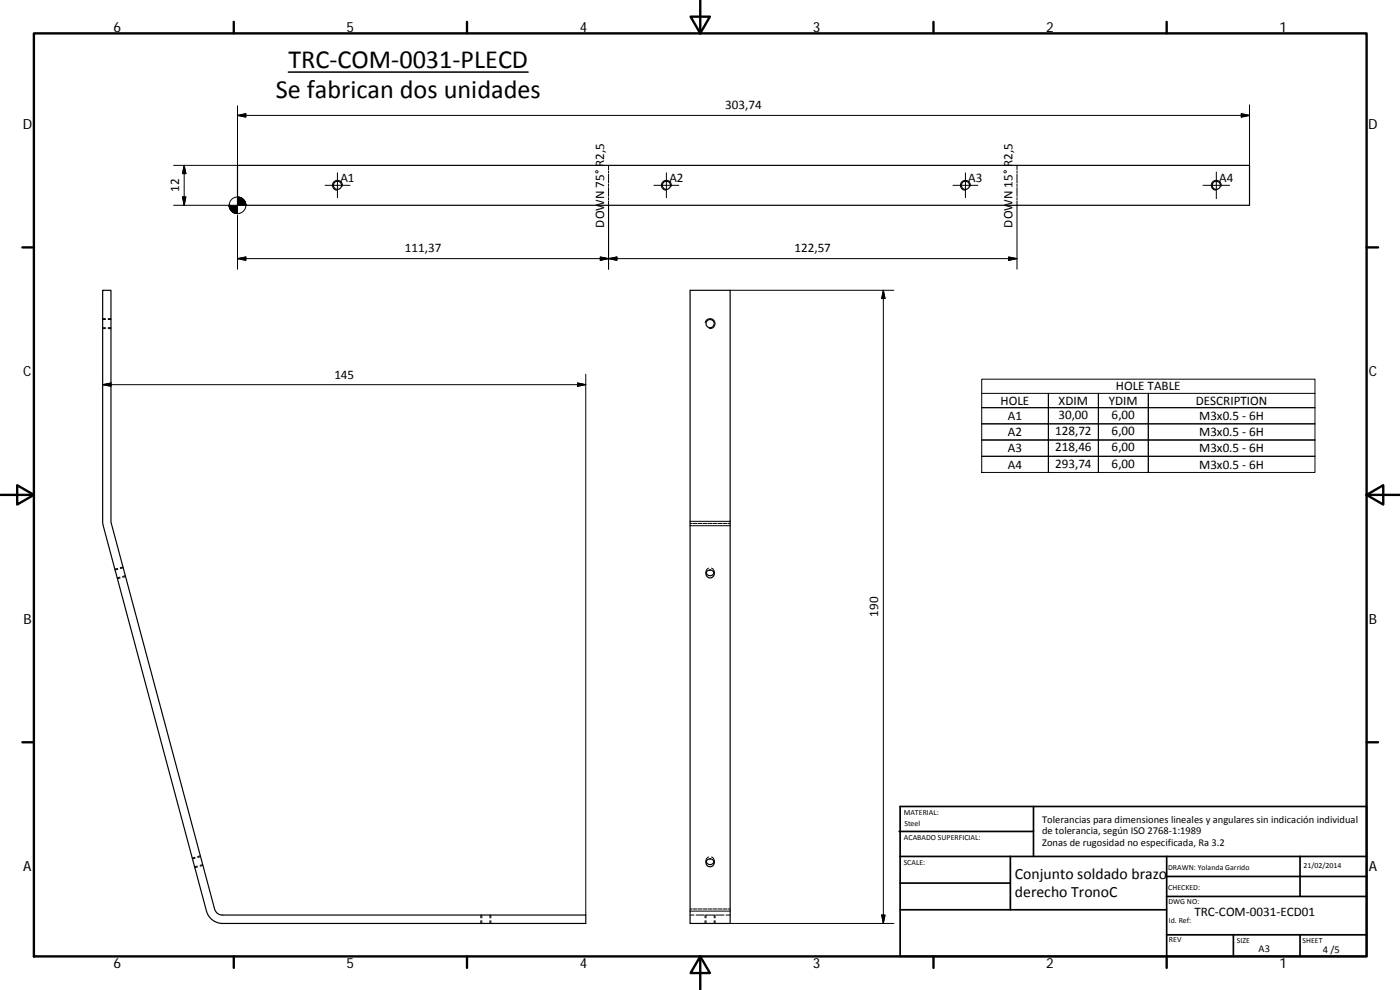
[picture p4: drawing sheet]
<svg xmlns="http://www.w3.org/2000/svg" width="420mm" height="297mm" viewBox="0 0 420 297" stroke-linecap="round" stroke-linejoin="round" font-family="sans-serif">
<g fill="none" stroke="#000" stroke-width=".36">
<path d="M71.3 49.6h303.7v12h-303.7zM30.8 87.1h2.5v69.7l31.1 115.9a2.38 2.38 0 0 0 2.4 1.9h109v2.5h-109a5 5 0 0 1-4.8-3.7l-31.2-116.5zM207.1 87.1h12v190h-12zM211.9 171.9a1.24 1.24 0 0 0 1.2 .8 1.24 1.24 0 0 0 1.2-.8M211.9 258.6a1.24 1.24 0 0 0 1.2 .8 1.24 1.24 0 0 0 1.2-.8"/>
<circle cx="101.3" cy="55.6" r="1.23"/>
<circle cx="200" cy="55.6" r="1.22"/>
<circle cx="289.7" cy="55.6" r="1.22"/>
<circle cx="365" cy="55.6" r="1.23"/>
<circle cx="213.1" cy="97.1" r="1.23"/>
<circle cx="213.1" cy="172.2" r="1.21"/>
<circle cx="213.1" cy="258.9" r="1.21"/>
</g>
<g fill="none" stroke="#000" stroke-width=".3">
<path d="M71.3 34.6l2.5-.5v1zM71.3 34.6h303.7M71.3 31.7v17.9h-19.2M372.5 34.1l2.5 .5-2.5 .5zM375 31.5v18.1M54.8 59.1h1l-.5 2.5zM55.3 49.6v12M55.3 49.6l.5 2.5h-1zM97.5 55.6h7.5M101.3 51.9v7.4M102.8 55.9a1.49 1.49 0 0 0-1.3-1.8 1.49 1.49 0 0 0-1.7 1.2 1.49 1.49 0 0 0 1.2 1.8M182.6 49.6v1.3"/>
<path d="M182.6 51.3v.6M182.6 52.3v2.6M182.6 55.3v.6M182.6 56.3v2.6M182.6 59.3v.6M196.2 55.6h7.5M200 51.9v7.4M201.5 55.9a1.49 1.49 0 0 0-1.3-1.8 1.49 1.49 0 0 0-1.7 1.2 1.49 1.49 0 0 0 1.2 1.8M286 55.6h7.5M289.7 51.9v7.4M291.2 55.9a1.49 1.49 0 0 0-1.2-1.8 1.49 1.49 0 0 0-1.7 1.2 1.49 1.49 0 0 0 1.2 1.8M305.2 49.6v1.3"/>
<path d="M305.2 51.3v.6M305.2 52.3v2.6M305.2 55.3v.6M305.2 56.3v2.6M305.2 59.3v.6M361 55.6h8M365 51.6v8M366.5 55.9a1.49 1.49 0 0 0-1.2-1.8 1.49 1.49 0 0 0-1.7 1.2 1.49 1.49 0 0 0 1.2 1.8M52.1 61.6h16.8M71.3 64.6v16.2M71.3 77.6l2.5-.5v1zM71.3 77.6h233.9"/>
<path d="M180.2 77.1l2.4 .5-2.4 .5zM182.6 60.3v20.5M182.6 77.6l2.5-.5v1zM302.7 77.1l2.5 .5-2.5 .5zM305.2 60.3v20.5M30.8 98.6h.9M30.8 98.3h.9M30.8 95.9h.9M30.8 95.6h.9M32.5 98.6h.8M32.5 98.3h.8M32.5 95.9h.8"/>
<path d="M32.5 95.6h.8M211.6 96.8a1.5 1.5 0 0 1 1.8-1.2 1.5 1.5 0 0 1 1.2 1.8 1.5 1.5 0 0 1-1.8 1.2M219.1 87.1h49.2M265.1 87.1v190M265.1 87.1l.5 2.5h-1zM30.8 115.4l2.5-.5v1zM30.8 115.4h145M173.3 114.9l2.5 .5-2.5 .5zM175.8 112.2v162.4M294.6 118h20v4.3M294.6 113.8h100v28h-100zM329.6 118v23.8"/>
<path d="M394.6 118h-80v23.8v-4.9h-20h100h-50v-4.9M314.6 127.2v-4.9h-20h100h-50v-4.3v23.8M344.6 122.3v4.9h50h-100h20v4.8M344.6 127.2v4.8h50h-100h20v4.9M207.1 157.7h12M207.1 156.4h12M207.1 157.1h.6M208 157.1h1.2M209.5 157.1h1.2M211 157.1h1.2M212.5 157.1h1.2M214 157.1h1.2"/>
<path d="M215.5 157.1h1.2M217 157.1h1.2M218.5 157.1h.6M35.3 170.6l-.8 .2M35.3 170.8l-.7 .2M36 173.2l-.8 .2M36.1 173.4l-.8 .3M36.9 170.1l-.8 .2M37 170.4l-.9 .2M37.6 172.7l-.8 .3M37.7 173l-.8 .2M211.9 171.6v.2"/>
<path d="M211.9 172v.2M212.7 170.5l-.7 .6-.1 .8M213.5 170.5l.7 .6 .1 .8M214.3 171.6v.2M214.3 172v.2M58.5 257.2l-.8 .3M58.6 257.5l-.8 .2M59.2 259.9l-.8 .2M60.1 256.8l-.8 .2M60.2 257l-.8 .3M60.8 259.4l-.8 .2M60.9 259.7l-.8 .2"/>
<path d="M211.9 258.2v.3M211.9 258.7v.2M212.7 257.1l-.7 .7-.1 .8M213.5 257.1l.7 .7 .1 .8M214.3 258.2v.3M214.3 258.7v.2M59.3 260.1l-.8 .2M144.3 274.6v.8M144.3 276.2v.9M144.6 274.6v.8M144.6 276.2v.9M147 274.6v.8"/>
<path d="M147 276.2v.9M147.3 274.6v.8M147.3 276.2v.9M207.1 273.4h12M207.1 274.6h1.2M207.1 272.7h.6M208 272.7h1.2M208.9 274.6h2.4M209.5 272.7h1.2M211 272.7h1.2M211.6 274.6v.8M211.6 276.2v.9"/>
<path d="M211.9 275.4v-.8h2.4v.8M211.9 276.2v.9M212.5 272.7h1.2M214 272.7h1.2M214.3 276.2v.9M214.6 274.6v.8M214.6 276.2v.9M214.9 274.6h2.4M215.5 272.7h1.2M217 272.7h1.2M217.9 274.6h1.2M218.5 272.7h.6"/>
<path d="M219.1 277.1h49.2M264.6 274.6h1l-.5 2.5z"/>
<circle cx="71.3" cy="61.6" r="2.5"/>
</g>
<g fill="none" stroke="#000" stroke-width=".71">
<path d="M10.2 10h399.9v277h-399.9zM70.2 6.6v3.4M140.2 6.6v3.4M207.3 5h5.8l-2.9 5zM210.2 0v10M280.2 6.6v3.4M350.1 6.6v3.4M6.7 74.2h3.5M410.1 74.2h3.5M.2 148.5h10M5.2 145.6l5 2.9-5 2.9zM410.1 148.5l5-2.9v5.8z"/>
<path d="M410.1 148.5h10M6.7 222.7h3.5M410.1 222.7h3.5M70.2 287v3.4M140.2 287v3.4M210.2 287l2.9 5h-5.8zM210.2 287v10M280.2 287v3.4M350.1 287v3.4"/>
</g>
<g fill="none" stroke="#000" stroke-width=".51">
<path d="M269.8 249.5h40.4M270.1 242h140v45h-140zM270.1 257h140M303.2 257v16M310.2 242v15M350.1 257v30M390.2 257v12M270.1 265h33.1M270.1 273h80M350.1 269h60M350.1 263h60M350.1 280.5h60"/>
<path d="M370.2 280.5v6.5M390.2 280.5v6.5"/>
</g>
<path d="M86.5 21.6h72" fill="none" stroke="#000" stroke-width=".46"/>
<g fill="#000" stroke="#000" stroke-width=".3">
<path d="M71.3 34.6l2.5-.5v1zM372.5 34.1l2.5 .5-2.5 .5zM54.8 59.1h1l-.5 2.5zM55.3 49.6l.5 2.5h-1zM68.8 61.6l.1 .7zM68.8 61.6l.2 1zM68.8 61.6l.4 1.4zM68.8 61.6l.6 1.6zM68.8 61.6l.8 1.9zM68.8 61.6l1.1 2.1-.3-.2zM68.8 61.6l1.4 2.3zM68.8 61.6l1.8 2.4-.4-.1z"/>
<path d="M68.8 61.6l2.1 2.5-.3-.1zM68.8 61.6l2.5 2.5h-.4zM71.3 59.1l2.5 2.5h-2.5zM68.8 61.6h2.5v2.5zM71.3 77.6l2.5-.5v1zM73.7 60.9l.1 .7zM73.5 60.6l.3 1zM73.4 60.2l.4 1.4zM73.2 60l.6 1.6zM72.9 59.7l.9 1.9zM72.6 59.5l1.2 2.1zM72.3 59.3l.3 .2 1.2 2.1z"/>
<path d="M72 59.2l.3 .1 1.5 2.3zM71.6 59.1l.4 .1 1.8 2.4zM71.3 59.1h.3l2.2 2.5zM180.2 77.1l2.4 .5-2.4 .5zM182.6 77.6l2.5-.5v1zM302.7 77.1l2.5 .5-2.5 .5zM265.1 87.1l.5 2.5h-1zM30.8 115.4l2.5-.5v1zM173.3 114.9l2.5 .5-2.5 .5zM264.6 274.6h1l-.5 2.5z"/>
</g>
<g font-size="7.9">
<text x="86.6" y="20.5">TRC‐COM‐0031‐PLECD</text>
<text x="82.8" y="29.5">Se fabrican dos unidades</text>
</g>
<g font-size="4.7">
<text x="304.6" y="263.9">Conjunto soldado brazo</text>
<text x="304.6" y="269.3">derecho TronoC</text>
</g>
<g font-size="4.2">
<text x="34" y="9.6">6</text>
<text x="104" y="9.6">5</text>
<text x="174" y="9.6">4</text>
<text x="244" y="9.6">3</text>
<text x="314" y="9.6">2</text>
<text x="384" y="9.6">1</text>
<text x="6.8" y="38.7">D</text>
<text x="410.6" y="38.7">D</text>
<text x="7" y="112.9">C</text>
<text x="410.8" y="112.9">C</text>
<text x="7" y="187.1">B</text>
<text x="410.8" y="187.1">B</text>
<text x="7" y="261.3">A</text>
<text x="410.8" y="261.3">A</text>
<text x="34" y="290.4">6</text>
<text x="104" y="290.4">5</text>
<text x="174" y="290.4">4</text>
<text x="244" y="290.4">3</text>
<text x="314" y="290.4">2</text>
<text x="384" y="290.4">1</text>
</g>
<g font-size="3.9">
<text x="217.6" y="32.6">303,74</text>
<text x="53.8" y="57.6" transform="rotate(-90 53.8 57.6)">12</text>
<text x="102.2" y="54.7">A1</text>
<text x="200.9" y="54.7">A2</text>
<text x="290.6" y="54.7">A3</text>
<text x="365.9" y="54.7">A4</text>
<text x="181.3" y="68.3" transform="rotate(-90 181.3 68.3)">DOWN 75° R2,5</text>
<text x="303.9" y="68.3" transform="rotate(-90 303.9 68.3)">DOWN 15° R2,5</text>
<text x="121.5" y="75.5">111,37</text>
<text x="238.4" y="75.5">122,57</text>
<text x="100.3" y="113.9">145</text>
<text x="334.9" y="117.1">HOLE TABLE</text>
<text x="300.3" y="121.4">HOLE</text>
<text x="317.7" y="125.8">30,00</text>
<text x="317.7" y="121.4">XDIM</text>
<text x="332.8" y="121.4">YDIM</text>
<text x="333.6" y="125.8">6,00</text>
<text x="358.9" y="121.4">DESCRIPTION</text>
<text x="302.5" y="126">A1</text>
<text x="302.5" y="130.9">A2</text>
<text x="316.6" y="130.6">128,72</text>
<text x="333.6" y="130.6">6,00</text>
<text x="359.9" y="126">M3x0.5 ‐ 6H</text>
<text x="359.9" y="130.9">M3x0.5 ‐ 6H</text>
<text x="302.5" y="135.7">A3</text>
<text x="316.6" y="135.4">218,46</text>
<text x="333.6" y="135.4">6,00</text>
<text x="359.9" y="135.7">M3x0.5 ‐ 6H</text>
<text x="302.5" y="140.6">A4</text>
<text x="316.6" y="140.3">293,74</text>
<text x="333.6" y="140.3">6,00</text>
<text x="359.9" y="140.6">M3x0.5 ‐ 6H</text>
<text x="263.5" y="185.1" transform="rotate(-90 263.5 185.1)">190</text>
<text x="358.5" y="274.9">TRC‐COM‐0031‐ECD01</text>
</g>
<g font-size="3.1">
<text x="312.8" y="246.8">Tolerancias para dimensiones lineales y angulares sin indicación individual</text>
<text x="312.8" y="250.4">de tolerancia, según ISO 2768‐1:1989</text>
<text x="312.8" y="254">Zonas de rugosidad no especificada, Ra 3.2</text>
<text x="377.7" y="285.6">A3</text>
<text x="397" y="285.8">4 /5</text>
</g>
<g font-size="2.4">
<text x="271.2" y="244.4">MATERIAL:</text>
<text x="271.3" y="251.9">ACABADO SUPERFICIAL:</text>
<text x="271.4" y="247.9">Steel</text>
<text x="271.2" y="259.7">SCALE:</text>
<text x="350.6" y="260.9">DRAWN: Yolanda Garrido</text>
<text x="391.2" y="260.6">21/02/2014</text>
<text x="350.6" y="267">CHECKED:</text>
<text x="350.6" y="271.4">DWG NO:</text>
<text x="350.8" y="276.8">Id. Ref:</text>
<text x="350.8" y="282.8">REV</text>
<text x="371.2" y="282.9">SIZE</text>
<text x="390.9" y="282.9">SHEET</text>
</g>
</svg>
